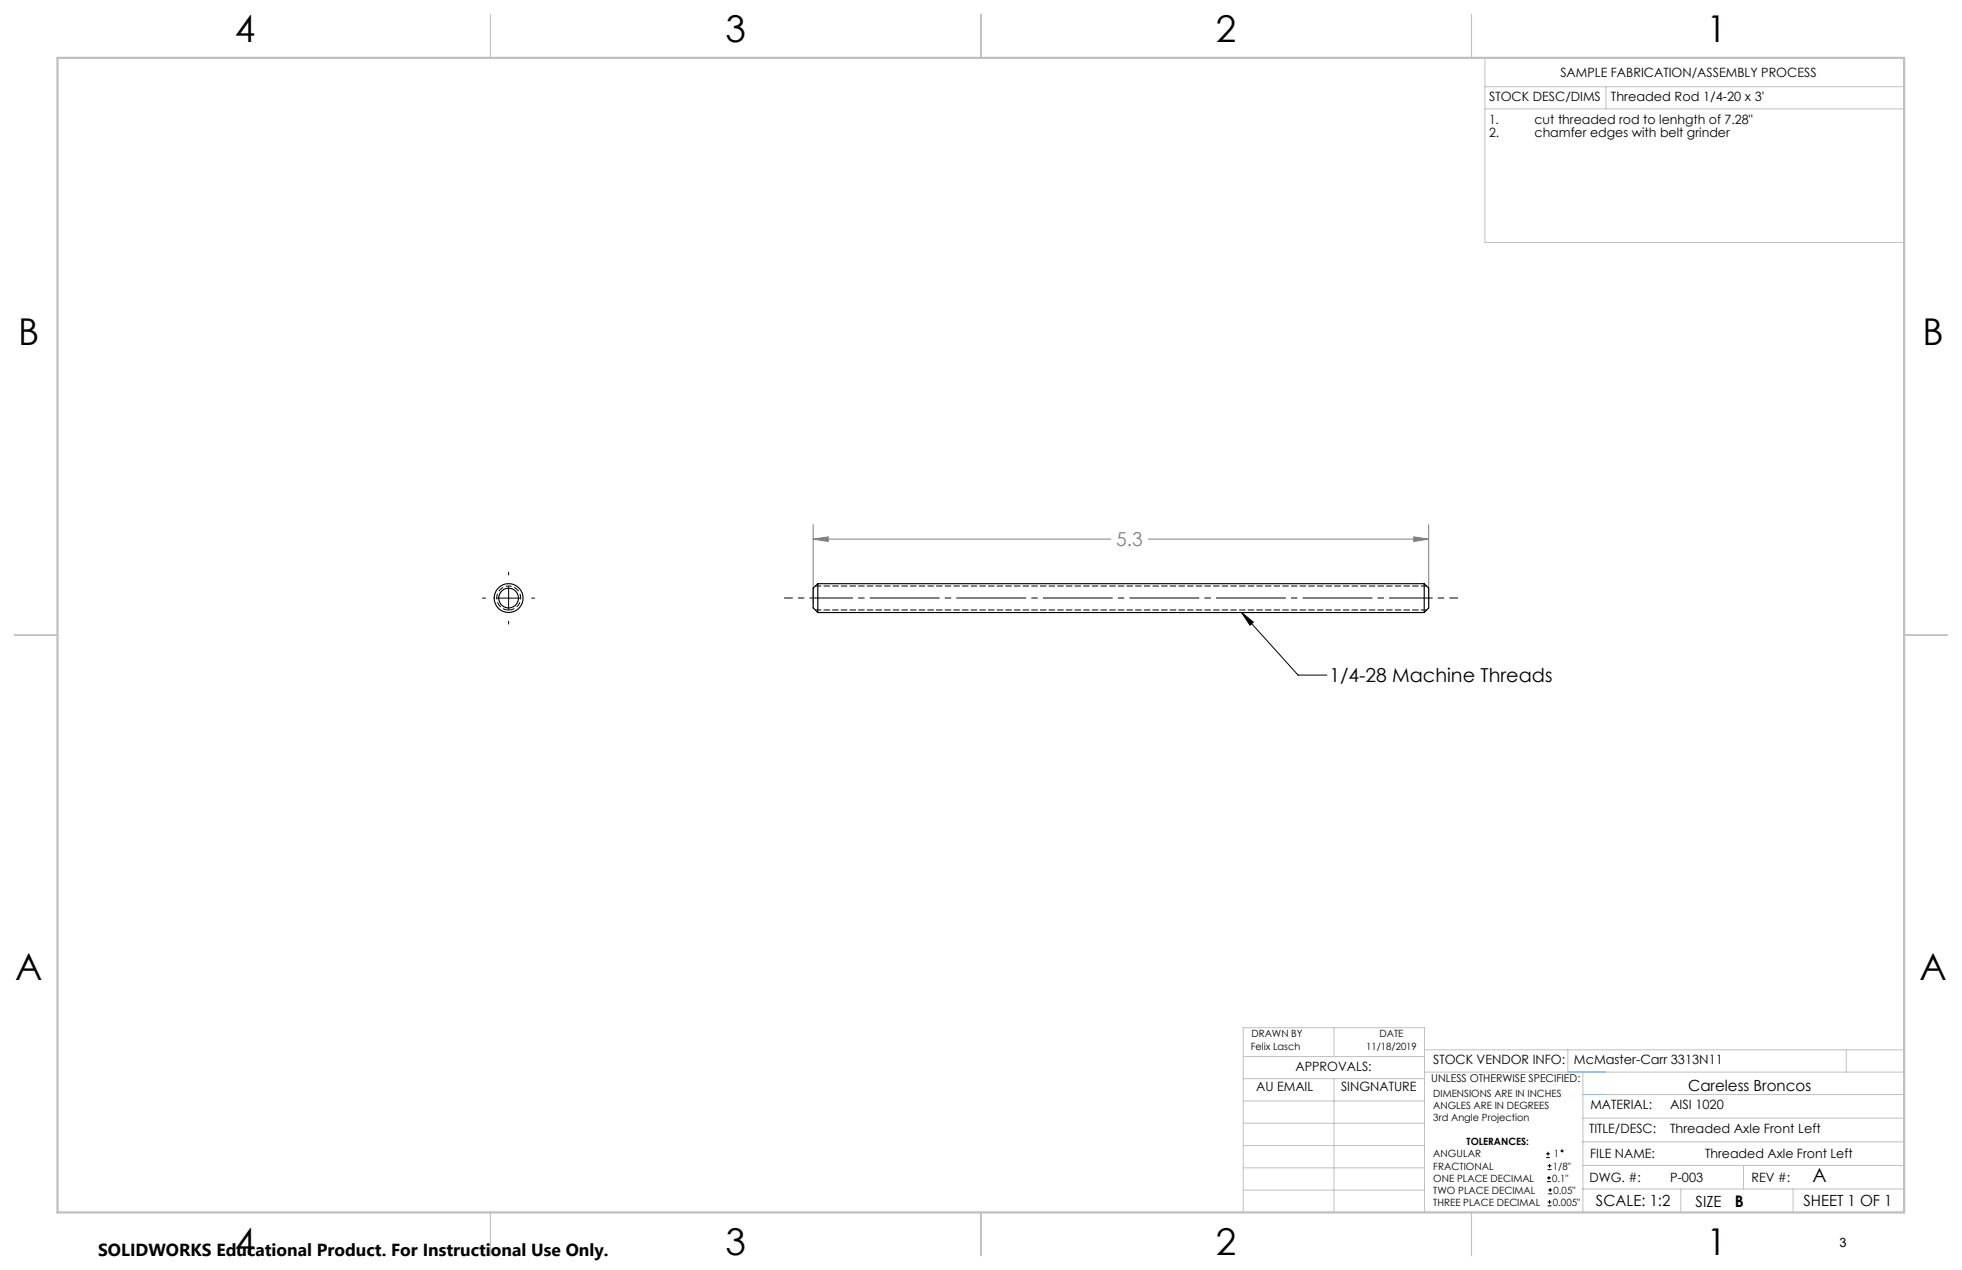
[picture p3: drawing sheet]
<svg xmlns="http://www.w3.org/2000/svg" width="432mm" height="279mm" viewBox="0 0 432 279" stroke-linecap="round" stroke-linejoin="round" font-family="sans-serif">
<g fill="none" stroke="#000" stroke-width=".22">
<path d="M106.2 131.6h.7M109.4 131.6h5.1M111.9 125.9v.6M111.9 129v5.1M111.9 136.7v.6M117 131.6h.7M273.3 134.8l2.5 2.1-.7 .6zM273.3 134.8l12.4 13.7h6.3M340.3 254.7h.8M340.3 253.8h.8M340.5 260h.8M340.5 259.2h.8"/>
<path d="M340.6 257.3h.9M340.6 256.5h.9M340.7 253.4v.8M340.9 258.7v.8M341 256.1v.8M340.6 265.3h.9M340.6 264.4h.9M340.7 262.6h.9M340.7 261.8h.9M341 264v.9M341.2 261.4v.8"/>
<circle cx="343.8" cy="253.2" r=".2"/>
</g>
<path d="M179 118.6l3.3-.5v1zM179 115.4v17.5M179 118.6h65.5M252.7 118.6h61.7M311.1 118.1l3.3 .5-3.3 .5zM314.4 115.4v17.5" fill="none" stroke="#808080" stroke-width=".22"/>
<path d="M112 134.2a2.63 2.63 0 0 0 2.3-3.9 2.63 2.63 0 0 0-4.5-.2 2.63 2.63 0 0 0 1.9 4.1h.3" fill="none" stroke="#000" stroke-width=".22" stroke-dasharray="1.3 .6" stroke-linecap="butt"/>
<path d="M180 131.6h133.5" fill="none" stroke="#000" stroke-width=".22" stroke-dasharray="15.2 1.3 1.3 1.3" stroke-dashoffset="7.6"/>
<path d="M180 131.6h-7.4M313.5 131.6h7.3" fill="none" stroke="#000" stroke-width=".22" stroke-dasharray="15.2 1.3 1.3 1.3" stroke-dashoffset="13.5"/>
<g fill="none" stroke="#c0c0c0" stroke-width=".22">
<path d="M326.8 19.1h92.3M326.8 12.7v40.6h92.3M353.4 19.1v4.9M326.8 24h92.3M273.6 232.4h39.9M273.6 237.3h39.9M293.6 226.1v6.3M293.6 237.3v29.4M313.5 235.9h105.6M313.5 231h105.6M345.1 231v4.9M348.4 235.9v30.9"/>
<path d="M406.3 231v4.9M273.6 242.2h39.9M273.6 247.1h39.9M273.6 252h39.9M273.6 256.9h39.9M348.4 246h70.7M348.4 256.4h70.7M348.4 251.2h70.7M348.4 240.8h70.7M383.7 256.4v5.2M273.6 261.8h39.9M313.5 266.7v-40.6h-39.9v40.6h74.4"/>
<path d="M348.4 261.6h70.7M369.9 261.6v5.2M394.6 261.6v5.2"/>
</g>
<path d="M108 3.2v9.5M215.9 3.2v9.5M323.8 3.2v9.5M3.1 139.7h9.6M419.1 139.7h9.5M108 266.7v9.6M215.9 266.7v9.6M323.8 266.7v9.6" fill="none" stroke="#c0c0c0" stroke-width=".25"/>
<path d="M12.7 12.7h406.4v254h-406.4z" fill="none" stroke="#c0c0c0" stroke-width=".5"/>
<path d="M345.1 235.9h8.3M348.4 240.8h5" fill="none" stroke="#53a9ff" stroke-width=".22"/>
<path d="M314 134.2h-134.5M314 128.9h-134.5" fill="none" stroke="#000" stroke-width=".22" stroke-dasharray="1.3 .6"/>
<path d="M311.1 118.1l3.3 .5-3.3 .5zM179 118.6l3.3-.5v1z" fill="#808080"/>
<path d="M273.3 134.8l2.5 2.1-.7 .6z" fill="#000"/>
<g fill="none" stroke="#000" stroke-width=".25">
<path d="M180 128.4v6.4M180 128.4l-1 1v4.3l1 1.1M180 128.4h133.4M180 134.8h133.4M313.4 128.4v6.4M313.4 128.4l1 1v4.3l-1 1.1"/>
<circle cx="111.9" cy="131.6" r="2.18"/>
<circle cx="111.9" cy="131.6" r="3.2"/>
</g>
<g font-size="8.1">
<text x="51.7" y="9.3">4</text>
<text x="159.7" y="9.3">3</text>
<text x="267.6" y="9.3">2</text>
<text x="375.6" y="9.3">1</text>
<text x="4" y="76">B</text>
<text x="423.1" y="76">B</text>
<text x="3.3" y="215.7">A</text>
<text x="422.4" y="215.7">A</text>
<text x="51.7" y="276">4</text>
<text x="159.7" y="276">3</text>
<text x="267.6" y="276">2</text>
<text x="375.6" y="276">1</text>
</g>
<text font-size="4.2" fill="#808080" x="245.7" y="120.2">5.3</text>
<g font-size="4.2">
<text x="292.6" y="150.1">1/4-28 Machine Threads</text>
<text x="398.9" y="260">A</text>
</g>
<text font-size="3.8" x="21.6" y="276.3">SOLIDWORKS Educational Product. For Instructional Use Only.</text>
<text font-size="3.5" x="381.8" y="265.6">B</text>
<g font-size="3.4">
<text x="371.5" y="240.1">Careless Broncos</text>
<text x="351.2" y="265.2">SCALE: 1:2</text>
<text x="373.2" y="265.6">SIZE</text>
<text x="396.9" y="265.2">SHEET 1 OF 1</text>
</g>
<g font-size="2.8">
<text x="343.4" y="16.9">SAMPLE FABRICATION/ASSEMBLY PROCESS</text>
<text x="327.7" y="22.3">STOCK DESC/DIMS</text>
<text x="354.5" y="22.2">Threaded Rod 1/4-20 x 3'</text>
<text x="327.7" y="27.3">1.</text>
<text x="337.7" y="27.3">cut threaded rod to lenhgth of 7.28&quot;</text>
<text x="327.7" y="30.1">2.</text>
<text x="337.7" y="30.1">chamfer edges with belt grinder</text>
<text x="285.1" y="235.7">APPROVALS:</text>
<text x="315.4" y="234.1">STOCK VENDOR INFO:</text>
<text x="346.4" y="234.1">McMaster-Carr 3313N11</text>
<text x="276.4" y="240.1">AU EMAIL</text>
<text x="295.1" y="240.1">SINGNATURE</text>
<text x="350" y="244.1">MATERIAL:</text>
<text x="367.6" y="244.1">AISI 1020</text>
<text x="349.7" y="249.2">TITLE/DESC:</text>
<text x="367.6" y="249.2">Threaded Axle Front Left</text>
<text x="350" y="254.7">FILE NAME:</text>
<text x="375.3" y="254.8">Threaded Axle Front Left</text>
<text x="349.8" y="260">DWG. #:</text>
<text x="367.6" y="260">P-003</text>
<text x="385.5" y="260">REV #:</text>
<text x="404.8" y="274.3">3</text>
</g>
<text font-size="2.4" x="315" y="238.1">UNLESS OTHERWISE SPECIFIED:</text>
<g font-size="2.2">
<text x="275.3" y="231.1">Felix Lasch</text>
<text x="275.4" y="228.2">DRAWN BY</text>
<text x="300.7" y="231.1">11/18/2019</text>
<text x="303.6" y="228.2">DATE</text>
<text x="315.4" y="241.4">DIMENSIONS ARE IN INCHES</text>
<text x="315.4" y="244">ANGLES ARE IN DEGREES</text>
<text x="315.4" y="246.7">3rd Angle Projection</text>
<text x="322.8" y="252">TOLERANCES:</text>
<text x="315.4" y="254.6">ANGULAR</text>
<text x="315.4" y="257.3">FRACTIONAL</text>
<text x="341.8" y="257.3">1/8&quot;</text>
<text x="342" y="254.6">1</text>
<text x="315.4" y="262.6">TWO PLACE DECIMAL</text>
<text x="315.4" y="260">ONE PLACE DECIMAL</text>
<text x="341.6" y="260">0.1&quot;</text>
<text x="341.9" y="262.6">0.05&quot;</text>
<text x="315.4" y="265.3">THREE PLACE DECIMAL</text>
<text x="341.8" y="265.3">0.005&quot;</text>
</g>
</svg>
